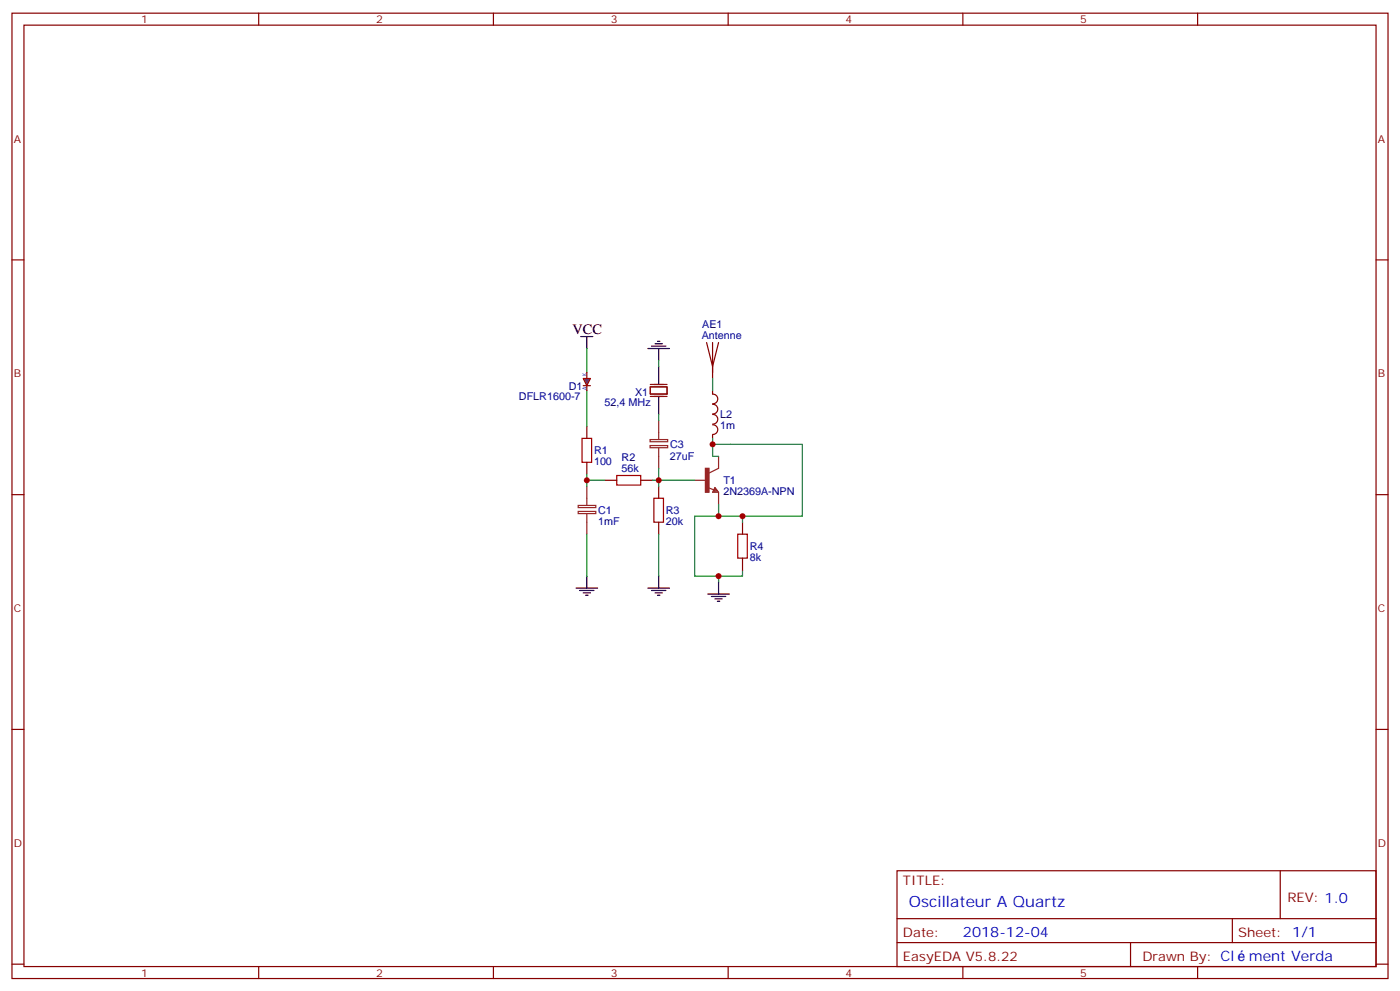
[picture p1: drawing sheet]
<svg xmlns="http://www.w3.org/2000/svg" width="412mm" height="292mm" viewBox="0 0 412 292" stroke-linecap="round" stroke-linejoin="round" font-family="sans-serif">
<g fill="none" stroke="#870000" stroke-width=".35">
<path d="M3.5 3.9h405.4v284.3h-405.4zM7.1 7.4h398.2v277.3h-398.2zM76.2 3.9v3.5M145.3 3.9v3.5M214.5 3.9v3.5M283.6 3.9v3.5M352.8 3.9v3.5M3.5 76.6h3.6M405.3 76.6h3.6M172.9 109.7v1.8M172.9 113.2v1.8M209.9 115v1.1"/>
<path d="M209.9 116.1a1.41 1.41 0 0 1 1.5 1.4 1.41 1.41 0 0 1-1.5 1.4M209.9 119.1a1.41 1.41 0 0 1 1.5 1.4 1.41 1.41 0 0 1-1.5 1.4M172.9 125.6v3.5M172.9 136.2v3.5M209.9 128.1v1M209.9 125.1a1.41 1.41 0 0 1 1.5 1.4 1.41 1.41 0 0 1-1.5 1.4M209.9 122.1a1.41 1.41 0 0 1 1.5 1.4 1.41 1.41 0 0 1-1.5 1.4M3.5 145.7h3.6M178.2 141.5h3.5M188.7 141.5h3.6M194 143.2v3.6M194 153.8v3.5"/>
<path d="M218.7 153.8v3.5M405.3 145.7h3.6M218.7 164.4v3.5M3.5 214.8h3.6M405.3 214.8h3.6M264.2 256.5h141.1v28.2h-141.1zM377.1 256.5v14.1M264.2 270.6h141.1M264.2 277.6h141.1M333 277.6v7.1M363 270.6v7M3.5 284h3.6"/>
<path d="M76.2 284.7v3.5M145.3 284.7v3.5M214.5 284.7v3.5M283.6 284.7v3.5M352.8 284.7v3.5M405.3 284h3.6"/>
</g>
<g fill="none" stroke="#000" stroke-width=".35">
<path d="M171.1 99.1h3.5M172.9 99.1v3.6M190.9 102.7h6.3M191.9 102h4.2M193 101.2h2.1M193.7 100.5h.7M194 102.7v3.5M194 108v5.2M194 116.8v5.3M169.7 173.2h6.3M170.7 173.9h4.3M171.8 174.6h2.1"/>
<path d="M172.5 175.3h.7M172.9 169.7v3.5M190.9 173.2h6.3M191.9 173.9h4.2M193 174.6h2.1M193.7 175.3h.7M194 169.7v3.5M208.5 175h6.3M209.5 175.7h4.3M210.6 176.4h2.1M211.3 177.1h.7M211.7 171.5v3.5"/>
</g>
<g fill="none" stroke="#008700" stroke-width=".35">
<path d="M172.9 102.7v7M172.9 115v10.6M194 106.2v1.8M209.9 111.5v3.5M172.9 139.7v3.5M194 137.9v3.6h10.6M194 122.1v1.7M209.9 129.1v5.3h1.8M209.9 130.9h26.5v21.1h-17.7M172.9 157.3v12.4M172.9 141.5h5.3M192.3 141.5h1.7v1.7"/>
<path d="M194 157.3v12.4M211.7 148.5v3.5h-7.1v17.7h14.1v-1.8M211.7 152h7v1.8M211.7 169.7v1.8"/>
</g>
<path d="M171.4 129.1h2.9v7.1h-2.9zM181.7 140.1h7v2.8h-7zM192.6 146.8h2.8v7h-2.8zM217.3 157.3h2.8v7.1h-2.8z" fill="none" stroke="#a10000" stroke-width=".35"/>
<g fill="none" stroke="#8c2424" stroke-width=".35">
<path d="M191.5 131.2h5.2v.7h-5.2zM191.5 129.5h5.2v.6h-5.2zM194 123.8v5.7M194 131.9v6M211.7 134.4v3.5l-2.9 1.4M170.3 150.6h5.2v.7h-5.2zM170.3 148.9h5.2v.6h-5.2zM172.9 143.2v5.7M172.9 151.3v6M204.6 141.5h3.5M208.5 143.6l1.8 .7M210.6 143.6l1.1 1.4h-1.8z"/>
<path d="M210.6 143.9l.7 .7h-1zM210.6 144.3v.3M211.7 145v3.5"/>
</g>
<path d="M207.8 137.9h1v7.1h-1z" fill="#8c2424" stroke="#8c2424" stroke-width=".35"/>
<path d="M191.6 113.9h4.9v2.2h-4.9zM191.6 113.2h4.9M191.6 116.8h4.9" fill="none" stroke="#871200" stroke-width=".35"/>
<path d="M208.1 100.9l1.8 7.1 1.8-7.1M209.9 100.9v10.6" fill="none" stroke="#850000" stroke-width=".35"/>
<path d="M171.8 111.5h2.1l-1 2.1z" fill="#666" stroke="#900" stroke-width=".35"/>
<path d="M171.8 113.6h2.1" fill="none" stroke="#900" stroke-width=".35"/>
<g fill="#c00">
<circle cx="209.9" cy="130.9" r=".88"/>
<circle cx="211.7" cy="169.7" r=".88"/>
<circle cx="172.9" cy="141.5" r=".88"/>
<circle cx="194" cy="141.5" r=".88"/>
<circle cx="211.7" cy="152" r=".88"/>
<circle cx="218.7" cy="152" r=".88"/>
</g>
<text font-size="4.6" fill="#00f" x="267.8" y="267.1">Oscillateur A Quartz</text>
<text font-size="4.2" x="168.6" y="98.4">VCC</text>
<g font-size="4.2" fill="#00f">
<text x="283.6" y="275.9">2018-12-04</text>
<text x="367.8" y="282.9">ment Verda</text>
</g>
<g font-size="3.9" fill="#800">
<text x="266" y="260.7">TITLE:</text>
<text x="379.2" y="265.6">REV: 1.0</text>
<text x="266" y="275.9">Date:</text>
<text x="364.8" y="275.9">Sheet: 1/1</text>
<text x="266" y="282.9">EasyEDA V5.8.22</text>
<text x="336.5" y="282.9">Drawn By: Cl</text>
</g>
<g font-size="3.2" fill="#800">
<text x="41.6" y="6.9">1</text>
<text x="110.8" y="6.9">2</text>
<text x="179.9" y="6.9">3</text>
<text x="249.1" y="6.9">4</text>
<text x="318.2" y="6.9">5</text>
<text x="4.1" y="42">A</text>
<text x="405.9" y="42">A</text>
<text x="4.1" y="111.1">B</text>
<text x="405.9" y="111.1">B</text>
<text x="4.1" y="180.3">C</text>
<text x="405.9" y="180.3">C</text>
<text x="4.1" y="249.4">D</text>
<text x="405.9" y="249.4">D</text>
<text x="41.6" y="287.7">1</text>
<text x="110.8" y="287.7">2</text>
<text x="179.9" y="287.7">3</text>
<text x="249.1" y="287.7">4</text>
<text x="318.2" y="287.7">5</text>
</g>
<g font-size="3.2" fill="#000080">
<text x="206.7" y="99.8">Antenne</text>
<text x="206.9" y="96.7">AE1</text>
<text x="152.9" y="117.9">DFLR1600-7</text>
<text x="167.6" y="114.8">D1</text>
<text x="178.1" y="119.7">52,4 MHz</text>
<text x="187.1" y="116.6">X1</text>
<text x="212.1" y="123.2">L2</text>
<text x="197.4" y="132">C3</text>
<text x="212.1" y="126.4">1m</text>
<text x="175" y="137">100</text>
<text x="175" y="133.8">R1</text>
<text x="183.1" y="135.8">R2</text>
<text x="197.3" y="135.6">27uF</text>
<text x="183.1" y="139">56k</text>
<text x="213.1" y="142.6">T1</text>
<text x="213.1" y="145.8">2N2369A-NPN</text>
<text x="176.2" y="154.6">1mF</text>
<text x="176.2" y="151.4">C1</text>
<text x="196.1" y="154.6">20k</text>
<text x="196.1" y="151.4">R3</text>
<text x="220.8" y="162">R4</text>
<text x="220.8" y="165.2">8k</text>
</g>
<g font-size="1.8" fill="#00f">
<text x="172.9" y="110.7" transform="rotate(-90 172.9 110.7)">K</text>
<text x="172.9" y="115" transform="rotate(-90 172.9 115)">A</text>
</g>
</svg>
